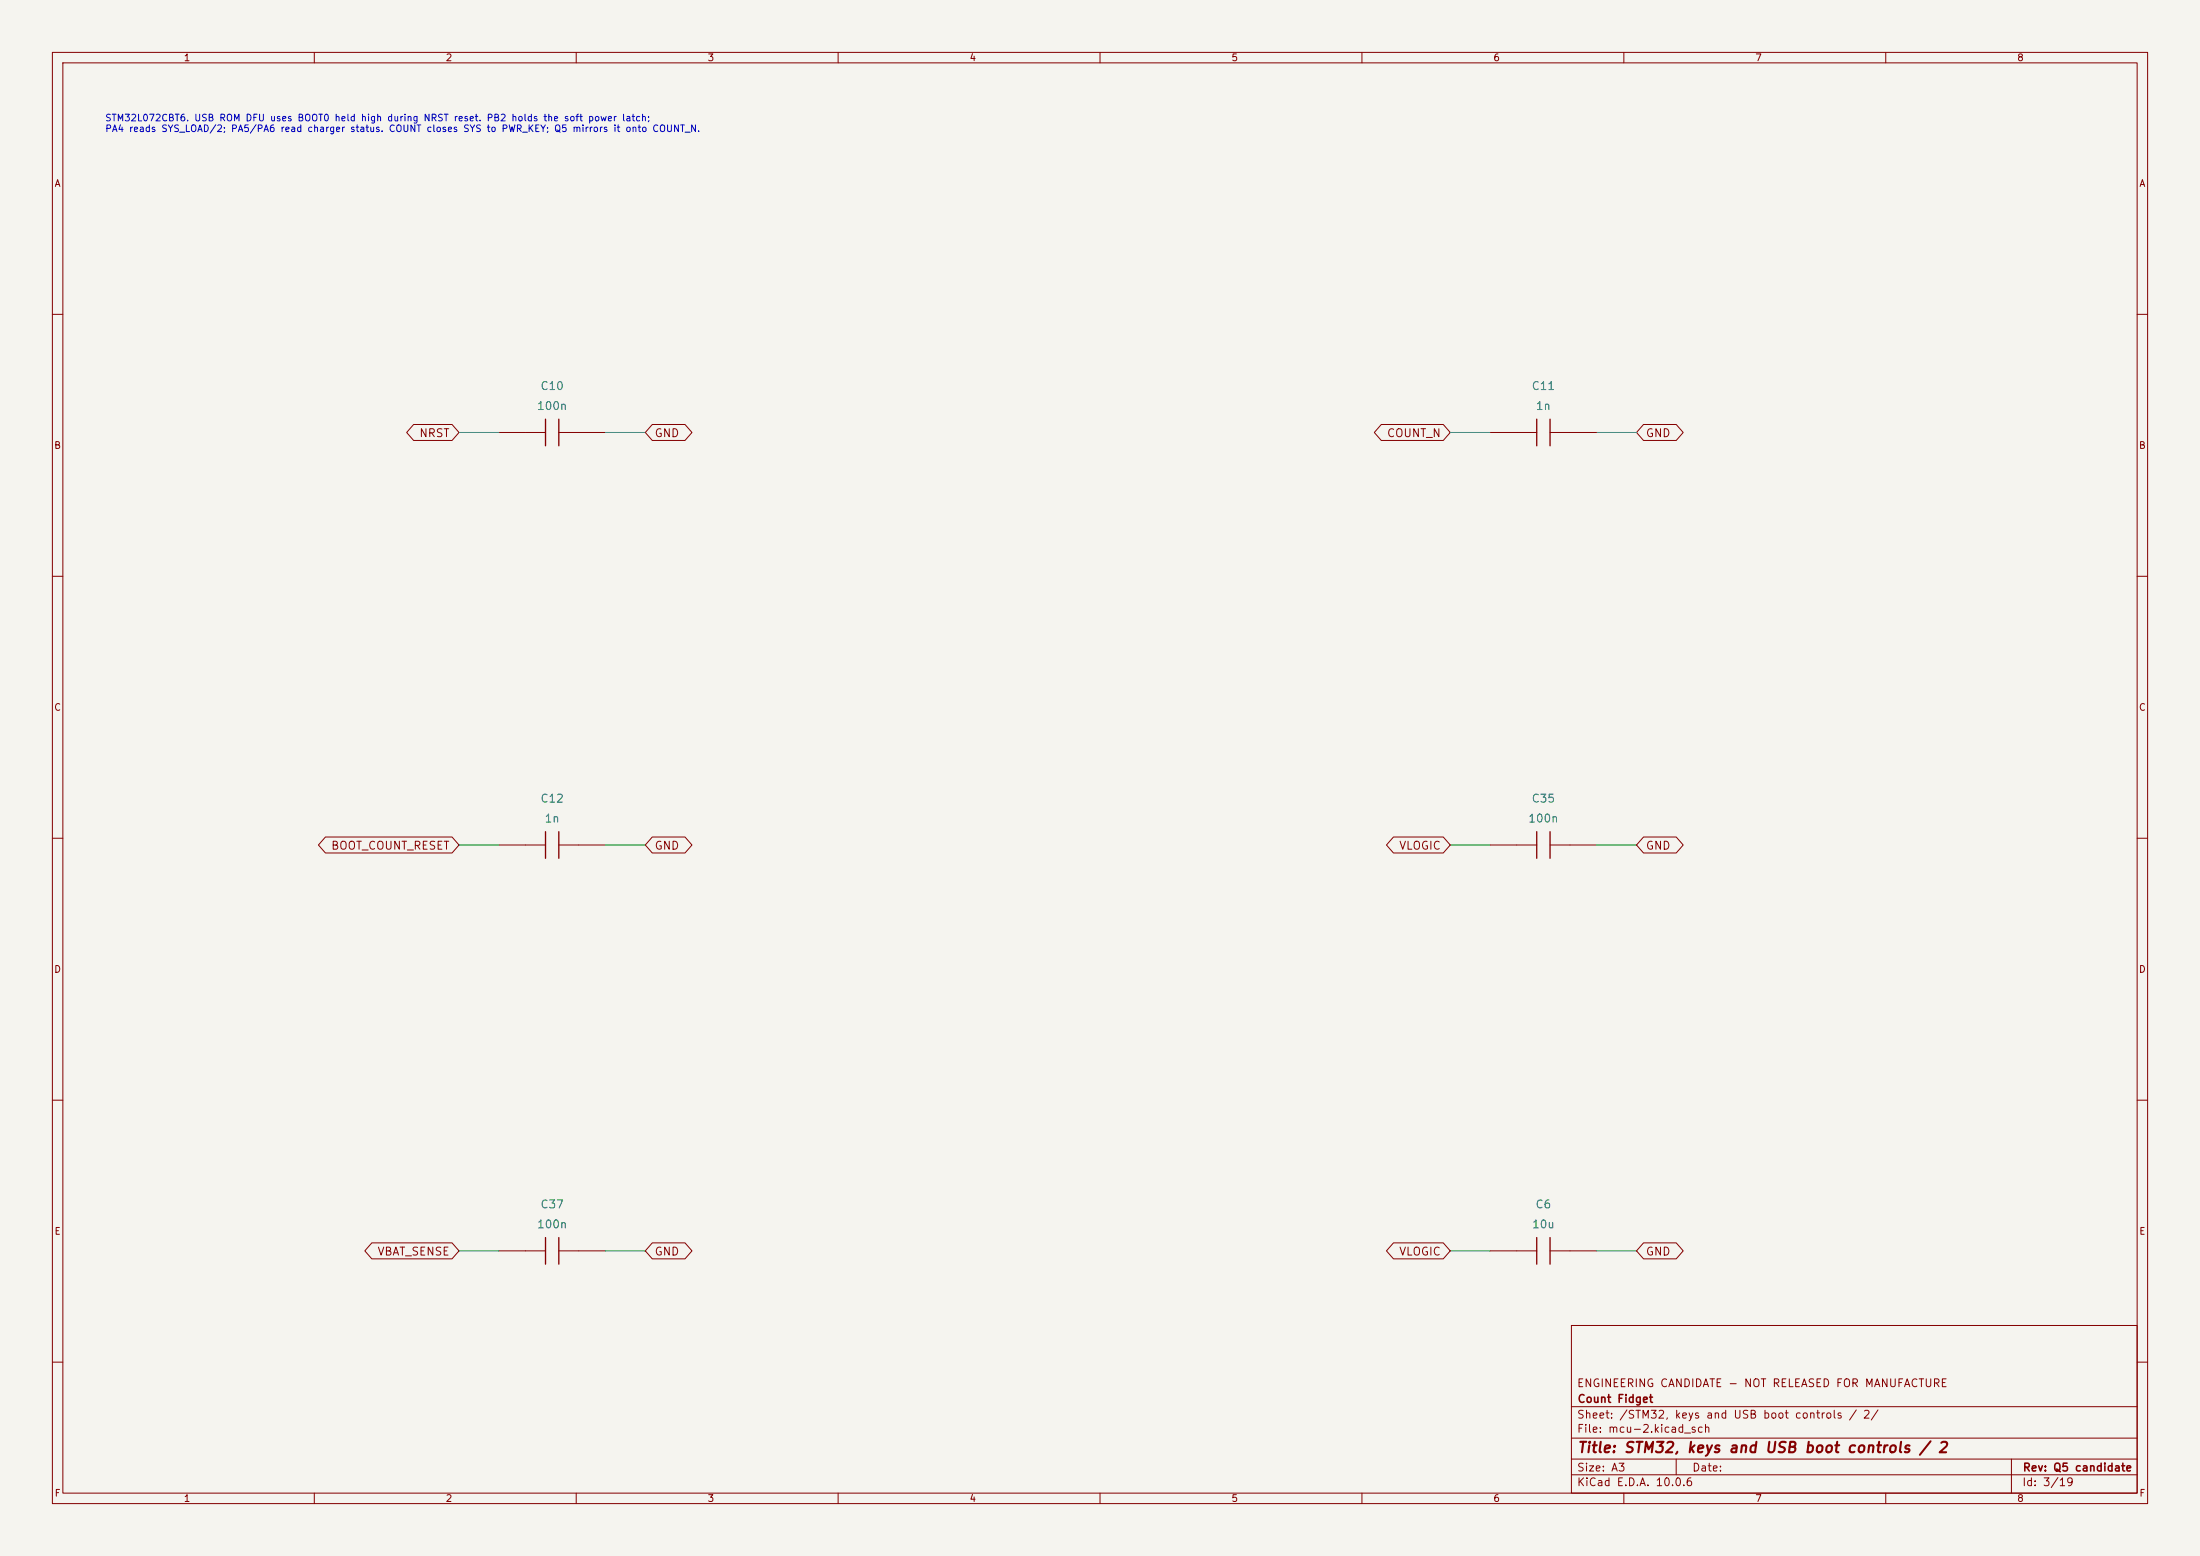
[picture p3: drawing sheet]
(kicad_sch (version 20250114) (generator "eeschema") (generator_version "10.0") (paper "A3") (title_block (title "STM32, keys and USB boot controls / 2") (rev "Q5 candidate")
   (company "Count Fidget") (comment 1 "ENGINEERING CANDIDATE - NOT RELEASED FOR MANUFACTURE"))
(lib_symbols (symbol "CountFidgetQ5:C10" (pin_names (offset 1.016) hide) (pin_numbers hide) (exclude_from_sim no) (in_bom yes) (on_board yes)
   (property "Reference" "C" (at 0 6.35 0) (effects (font (size 1.27 1.27)))) (property "Value" "CC0603KRX7R9BB104" (at 0 -6.35 0) (effects (font (size 1.27 1.27))))
   (property "Footprint" "CountFidgetQ5:Capacitor_SMD_C_0603_1608Metric" (at 0 0 0) (effects (font (size 1.27 1.27)) (hide yes)))
   (symbol "C10_0_1" (polyline (pts (xy -1.27 -2.54) (xy -1.27 2.54)) (stroke (width 0.254) (type default)) (fill (type none)))(polyline (pts (xy 1.27 -2.54) (xy 1.27 2.54)) (stroke (width 0.254) (type default)) (fill (type none)))(polyline (pts (xy -5.08 0) (xy -1.27 0)) (stroke (width 0) (type default)) (fill (type none)))(polyline (pts (xy 1.27 0) (xy 5.08 0)) (stroke (width 0) (type default)) (fill (type none)))) (symbol "C10_1_1" (pin passive line (at -10.16 0 0) (length 5.08) (name "1" (effects (font (size 1.524 1.524)))) (number "1" (effects (font (size 1.27 1.27)))))(pin passive line (at 10.16 0 180) (length 5.08) (name "2" (effects (font (size 1.524 1.524)))) (number "2" (effects (font (size 1.27 1.27)))))))
(symbol "CountFidgetQ5:C11" (pin_names (offset 1.016) hide) (pin_numbers hide) (exclude_from_sim no) (in_bom yes) (on_board yes)
   (property "Reference" "C" (at 0 6.35 0) (effects (font (size 1.27 1.27)))) (property "Value" "CL10B102KB8NNNC" (at 0 -6.35 0) (effects (font (size 1.27 1.27))))
   (property "Footprint" "CountFidgetQ5:Capacitor_SMD_C_0603_1608Metric" (at 0 0 0) (effects (font (size 1.27 1.27)) (hide yes)))
   (symbol "C11_0_1" (polyline (pts (xy -1.27 -2.54) (xy -1.27 2.54)) (stroke (width 0.254) (type default)) (fill (type none)))(polyline (pts (xy 1.27 -2.54) (xy 1.27 2.54)) (stroke (width 0.254) (type default)) (fill (type none)))(polyline (pts (xy -5.08 0) (xy -1.27 0)) (stroke (width 0) (type default)) (fill (type none)))(polyline (pts (xy 1.27 0) (xy 5.08 0)) (stroke (width 0) (type default)) (fill (type none)))) (symbol "C11_1_1" (pin passive line (at -10.16 0 0) (length 5.08) (name "1" (effects (font (size 1.524 1.524)))) (number "1" (effects (font (size 1.27 1.27)))))(pin passive line (at 10.16 0 180) (length 5.08) (name "2" (effects (font (size 1.524 1.524)))) (number "2" (effects (font (size 1.27 1.27)))))))
(symbol "CountFidgetQ5:C12" (pin_names (offset 1.016) hide) (pin_numbers hide) (exclude_from_sim no) (in_bom yes) (on_board yes)
   (property "Reference" "C" (at 0 6.35 0) (effects (font (size 1.27 1.27)))) (property "Value" "CL10B102KB8NNNC" (at 0 -6.35 0) (effects (font (size 1.27 1.27))))
   (property "Footprint" "CountFidgetQ5:Capacitor_SMD_C_0603_1608Metric" (at 0 0 0) (effects (font (size 1.27 1.27)) (hide yes)))
   (symbol "C12_0_1" (polyline (pts (xy -1.27 -2.54) (xy -1.27 2.54)) (stroke (width 0.254) (type default)) (fill (type none)))(polyline (pts (xy 1.27 -2.54) (xy 1.27 2.54)) (stroke (width 0.254) (type default)) (fill (type none)))(polyline (pts (xy -5.08 0) (xy -1.27 0)) (stroke (width 0) (type default)) (fill (type none)))(polyline (pts (xy 1.27 0) (xy 5.08 0)) (stroke (width 0) (type default)) (fill (type none)))) (symbol "C12_1_1" (pin passive line (at -10.16 0 0) (length 5.08) (name "1" (effects (font (size 1.524 1.524)))) (number "1" (effects (font (size 1.27 1.27)))))(pin passive line (at 10.16 0 180) (length 5.08) (name "2" (effects (font (size 1.524 1.524)))) (number "2" (effects (font (size 1.27 1.27)))))))
(symbol "CountFidgetQ5:C35" (pin_names (offset 1.016) hide) (pin_numbers hide) (exclude_from_sim no) (in_bom yes) (on_board yes)
   (property "Reference" "C" (at 0 6.35 0) (effects (font (size 1.27 1.27)))) (property "Value" "CC0603KRX7R9BB104" (at 0 -6.35 0) (effects (font (size 1.27 1.27))))
   (property "Footprint" "CountFidgetQ5:Capacitor_SMD_C_0603_1608Metric" (at 0 0 0) (effects (font (size 1.27 1.27)) (hide yes)))
   (symbol "C35_0_1" (polyline (pts (xy -1.27 -2.54) (xy -1.27 2.54)) (stroke (width 0.254) (type default)) (fill (type none)))(polyline (pts (xy 1.27 -2.54) (xy 1.27 2.54)) (stroke (width 0.254) (type default)) (fill (type none)))(polyline (pts (xy -5.08 0) (xy -1.27 0)) (stroke (width 0) (type default)) (fill (type none)))(polyline (pts (xy 1.27 0) (xy 5.08 0)) (stroke (width 0) (type default)) (fill (type none)))) (symbol "C35_1_1" (pin passive line (at -10.16 0 0) (length 5.08) (name "1" (effects (font (size 1.524 1.524)))) (number "1" (effects (font (size 1.27 1.27)))))(pin passive line (at 10.16 0 180) (length 5.08) (name "2" (effects (font (size 1.524 1.524)))) (number "2" (effects (font (size 1.27 1.27)))))))
(symbol "CountFidgetQ5:C37" (pin_names (offset 1.016) hide) (pin_numbers hide) (exclude_from_sim no) (in_bom yes) (on_board yes)
   (property "Reference" "C" (at 0 6.35 0) (effects (font (size 1.27 1.27)))) (property "Value" "CC0603KRX7R9BB104" (at 0 -6.35 0) (effects (font (size 1.27 1.27))))
   (property "Footprint" "CountFidgetQ5:Capacitor_SMD_C_0603_1608Metric" (at 0 0 0) (effects (font (size 1.27 1.27)) (hide yes)))
   (symbol "C37_0_1" (polyline (pts (xy -1.27 -2.54) (xy -1.27 2.54)) (stroke (width 0.254) (type default)) (fill (type none)))(polyline (pts (xy 1.27 -2.54) (xy 1.27 2.54)) (stroke (width 0.254) (type default)) (fill (type none)))(polyline (pts (xy -5.08 0) (xy -1.27 0)) (stroke (width 0) (type default)) (fill (type none)))(polyline (pts (xy 1.27 0) (xy 5.08 0)) (stroke (width 0) (type default)) (fill (type none)))) (symbol "C37_1_1" (pin passive line (at -10.16 0 0) (length 5.08) (name "1" (effects (font (size 1.524 1.524)))) (number "1" (effects (font (size 1.27 1.27)))))(pin passive line (at 10.16 0 180) (length 5.08) (name "2" (effects (font (size 1.524 1.524)))) (number "2" (effects (font (size 1.27 1.27)))))))
(symbol "CountFidgetQ5:C6" (pin_names (offset 1.016) hide) (pin_numbers hide) (exclude_from_sim no) (in_bom yes) (on_board yes)
   (property "Reference" "C" (at 0 6.35 0) (effects (font (size 1.27 1.27)))) (property "Value" "GRM21BR61H106KE43L" (at 0 -6.35 0) (effects (font (size 1.27 1.27))))
   (property "Footprint" "CountFidgetQ5:Capacitor_SMD_C_0805_2012Metric" (at 0 0 0) (effects (font (size 1.27 1.27)) (hide yes)))
   (symbol "C6_0_1" (polyline (pts (xy -1.27 -2.54) (xy -1.27 2.54)) (stroke (width 0.254) (type default)) (fill (type none)))(polyline (pts (xy 1.27 -2.54) (xy 1.27 2.54)) (stroke (width 0.254) (type default)) (fill (type none)))(polyline (pts (xy -5.08 0) (xy -1.27 0)) (stroke (width 0) (type default)) (fill (type none)))(polyline (pts (xy 1.27 0) (xy 5.08 0)) (stroke (width 0) (type default)) (fill (type none)))) (symbol "C6_1_1" (pin passive line (at -10.16 0 0) (length 5.08) (name "1" (effects (font (size 1.524 1.524)))) (number "1" (effects (font (size 1.27 1.27)))))(pin passive line (at 10.16 0 180) (length 5.08) (name "2" (effects (font (size 1.524 1.524)))) (number "2" (effects (font (size 1.27 1.27))))))))
(text "STM32L072CBT6. USB ROM DFU uses BOOT0 held high during NRST reset. PB2 holds the soft power latch;\nPA4 reads SYS_LOAD/2; PA5/PA6 read charger status. COUNT closes SYS to PWR_KEY; Q5 mirrors it onto COUNT_N." (at 20 22 0) (effects (font (size 1.27 1.27)) (justify left top)))
(symbol (lib_id "CountFidgetQ5:C10") (at 105.41 82.55 0) (unit 1) (exclude_from_sim no) (in_bom yes) (on_board yes) (dnp no) (property "Reference" "C10" (at 105.41 73.66 0) (effects (font (size 1.524 1.524)))) (property "Value" "100n" (at 105.41 77.46999999999998 0) (effects (font (size 1.524 1.524))))
   (property "Footprint" "CountFidgetQ5:Capacitor_SMD_C_0603_1608Metric" (at 105.41 82.55 0) (effects (font (size 1.27 1.27)) (hide yes))) (property "MPN" "CC0603KRX7R9BB104" (at 105.41 77.46999999999998 0) (effects (font (size 1.524 1.524)) (hide yes)))
   (property "Description" "100nF NRST bypass; recovery switch/test pad access required" (at 105.41 82.55 0) (effects (font (size 1.27 1.27)) (hide yes))) (pin "1")(pin "2"))
(wire (pts (xy 95.25 82.55) (xy 87.63 82.55)) (stroke (width 0) (type default)))
(global_label "NRST" (shape bidirectional) (at 87.63 82.55 180) (effects (font (size 1.524 1.524)) (justify right))
   (property "Intersheetrefs" "${INTERSHEET_REFS}" (at 87.63 82.55 0) (effects (font (size 1.27 1.27)) (hide yes))))
(wire (pts (xy 115.57 82.55) (xy 123.19 82.55)) (stroke (width 0) (type default)))
(global_label "GND" (shape bidirectional) (at 123.19 82.55 0) (effects (font (size 1.524 1.524)) (justify left))
   (property "Intersheetrefs" "${INTERSHEET_REFS}" (at 123.19 82.55 0) (effects (font (size 1.27 1.27)) (hide yes))))
(symbol (lib_id "CountFidgetQ5:C11") (at 294.64 82.55 0) (unit 1) (exclude_from_sim no) (in_bom yes) (on_board yes) (dnp no) (property "Reference" "C11" (at 294.64 73.66 0) (effects (font (size 1.524 1.524)))) (property "Value" "1n" (at 294.64 77.46999999999998 0) (effects (font (size 1.524 1.524))))
   (property "Footprint" "CountFidgetQ5:Capacitor_SMD_C_0603_1608Metric" (at 294.64 82.55 0) (effects (font (size 1.27 1.27)) (hide yes))) (property "MPN" "CL10B102KB8NNNC" (at 294.64 77.46999999999998 0) (effects (font (size 1.524 1.524)) (hide yes)))
   (property "Description" "1 nF, 50 V, X7R" (at 294.64 82.55 0) (effects (font (size 1.27 1.27)) (hide yes))) (pin "1")(pin "2"))
(wire (pts (xy 284.48 82.55) (xy 276.86 82.55)) (stroke (width 0) (type default)))
(global_label "COUNT_N" (shape bidirectional) (at 276.86 82.55 180) (effects (font (size 1.524 1.524)) (justify right))
   (property "Intersheetrefs" "${INTERSHEET_REFS}" (at 276.86 82.55 0) (effects (font (size 1.27 1.27)) (hide yes))))
(wire (pts (xy 304.8 82.55) (xy 312.42 82.55)) (stroke (width 0) (type default)))
(global_label "GND" (shape bidirectional) (at 312.42 82.55 0) (effects (font (size 1.524 1.524)) (justify left))
   (property "Intersheetrefs" "${INTERSHEET_REFS}" (at 312.42 82.55 0) (effects (font (size 1.27 1.27)) (hide yes))))
(symbol (lib_id "CountFidgetQ5:C12") (at 105.41 161.29 0) (unit 1) (exclude_from_sim no) (in_bom yes) (on_board yes) (dnp no) (property "Reference" "C12" (at 105.41 152.4 0) (effects (font (size 1.524 1.524)))) (property "Value" "1n" (at 105.41 156.21 0) (effects (font (size 1.524 1.524))))
   (property "Footprint" "CountFidgetQ5:Capacitor_SMD_C_0603_1608Metric" (at 105.41 161.29 0) (effects (font (size 1.27 1.27)) (hide yes))) (property "MPN" "CL10B102KB8NNNC" (at 105.41 156.21 0) (effects (font (size 1.524 1.524)) (hide yes)))
   (property "Description" "1 nF, 50 V, X7R" (at 105.41 161.29 0) (effects (font (size 1.27 1.27)) (hide yes))) (pin "1")(pin "2"))
(wire (pts (xy 95.25 161.29) (xy 87.63 161.29)) (stroke (width 0) (type default)))
(global_label "BOOT_COUNT_RESET" (shape bidirectional) (at 87.63 161.29 180) (effects (font (size 1.524 1.524)) (justify right))
   (property "Intersheetrefs" "${INTERSHEET_REFS}" (at 87.63 161.29 0) (effects (font (size 1.27 1.27)) (hide yes))))
(wire (pts (xy 115.57 161.29) (xy 123.19 161.29)) (stroke (width 0) (type default)))
(global_label "GND" (shape bidirectional) (at 123.19 161.29 0) (effects (font (size 1.524 1.524)) (justify left))
   (property "Intersheetrefs" "${INTERSHEET_REFS}" (at 123.19 161.29 0) (effects (font (size 1.27 1.27)) (hide yes))))
(symbol (lib_id "CountFidgetQ5:C35") (at 294.64 161.29 0) (unit 1) (exclude_from_sim no) (in_bom yes) (on_board yes) (dnp no) (property "Reference" "C35" (at 294.64 152.4 0) (effects (font (size 1.524 1.524)))) (property "Value" "100n" (at 294.64 156.21 0) (effects (font (size 1.524 1.524))))
   (property "Footprint" "CountFidgetQ5:Capacitor_SMD_C_0603_1608Metric" (at 294.64 161.29 0) (effects (font (size 1.27 1.27)) (hide yes))) (property "MPN" "CC0603KRX7R9BB104" (at 294.64 156.21 0) (effects (font (size 1.524 1.524)) (hide yes)))
   (property "Description" "100nF local STM32 supply bypass; one per VDD/VDDA/USB supply group" (at 294.64 161.29 0) (effects (font (size 1.27 1.27)) (hide yes))) (pin "1")(pin "2"))
(wire (pts (xy 284.48 161.29) (xy 276.86 161.29)) (stroke (width 0) (type default)))
(global_label "VLOGIC" (shape bidirectional) (at 276.86 161.29 180) (effects (font (size 1.524 1.524)) (justify right))
   (property "Intersheetrefs" "${INTERSHEET_REFS}" (at 276.86 161.29 0) (effects (font (size 1.27 1.27)) (hide yes))))
(wire (pts (xy 304.8 161.29) (xy 312.42 161.29)) (stroke (width 0) (type default)))
(global_label "GND" (shape bidirectional) (at 312.42 161.29 0) (effects (font (size 1.524 1.524)) (justify left))
   (property "Intersheetrefs" "${INTERSHEET_REFS}" (at 312.42 161.29 0) (effects (font (size 1.27 1.27)) (hide yes))))
(symbol (lib_id "CountFidgetQ5:C37") (at 105.41 238.76 0) (unit 1) (exclude_from_sim no) (in_bom yes) (on_board yes) (dnp no) (property "Reference" "C37" (at 105.41 229.87 0) (effects (font (size 1.524 1.524)))) (property "Value" "100n" (at 105.41 233.68 0) (effects (font (size 1.524 1.524))))
   (property "Footprint" "CountFidgetQ5:Capacitor_SMD_C_0603_1608Metric" (at 105.41 238.76 0) (effects (font (size 1.27 1.27)) (hide yes))) (property "MPN" "CC0603KRX7R9BB104" (at 105.41 233.68 0) (effects (font (size 1.524 1.524)) (hide yes)))
   (property "Description" "100nF charge reservoir for the 75k-source ADC input" (at 105.41 238.76 0) (effects (font (size 1.27 1.27)) (hide yes))) (pin "1")(pin "2"))
(wire (pts (xy 95.25 238.76) (xy 87.63 238.76)) (stroke (width 0) (type default)))
(global_label "VBAT_SENSE" (shape bidirectional) (at 87.63 238.76 180) (effects (font (size 1.524 1.524)) (justify right))
   (property "Intersheetrefs" "${INTERSHEET_REFS}" (at 87.63 238.76 0) (effects (font (size 1.27 1.27)) (hide yes))))
(wire (pts (xy 115.57 238.76) (xy 123.19 238.76)) (stroke (width 0) (type default)))
(global_label "GND" (shape bidirectional) (at 123.19 238.76 0) (effects (font (size 1.524 1.524)) (justify left))
   (property "Intersheetrefs" "${INTERSHEET_REFS}" (at 123.19 238.76 0) (effects (font (size 1.27 1.27)) (hide yes))))
(symbol (lib_id "CountFidgetQ5:C6") (at 294.64 238.76 0) (unit 1) (exclude_from_sim no) (in_bom yes) (on_board yes) (dnp no) (property "Reference" "C6" (at 294.64 229.87 0) (effects (font (size 1.524 1.524)))) (property "Value" "10u" (at 294.64 233.68 0) (effects (font (size 1.524 1.524))))
   (property "Footprint" "CountFidgetQ5:Capacitor_SMD_C_0805_2012Metric" (at 294.64 238.76 0) (effects (font (size 1.27 1.27)) (hide yes))) (property "MPN" "GRM21BR61H106KE43L" (at 294.64 233.68 0) (effects (font (size 1.524 1.524)) (hide yes)))
   (property "Description" "10 uF, 50 V, X5R, 0805; effective >=1 uF at 4.5 V" (at 294.64 238.76 0) (effects (font (size 1.27 1.27)) (hide yes))) (pin "1")(pin "2"))
(wire (pts (xy 284.48 238.76) (xy 276.86 238.76)) (stroke (width 0) (type default)))
(global_label "VLOGIC" (shape bidirectional) (at 276.86 238.76 180) (effects (font (size 1.524 1.524)) (justify right))
   (property "Intersheetrefs" "${INTERSHEET_REFS}" (at 276.86 238.76 0) (effects (font (size 1.27 1.27)) (hide yes))))
(wire (pts (xy 304.8 238.76) (xy 312.42 238.76)) (stroke (width 0) (type default)))
(global_label "GND" (shape bidirectional) (at 312.42 238.76 0) (effects (font (size 1.524 1.524)) (justify left))
   (property "Intersheetrefs" "${INTERSHEET_REFS}" (at 312.42 238.76 0) (effects (font (size 1.27 1.27)) (hide yes)))))
